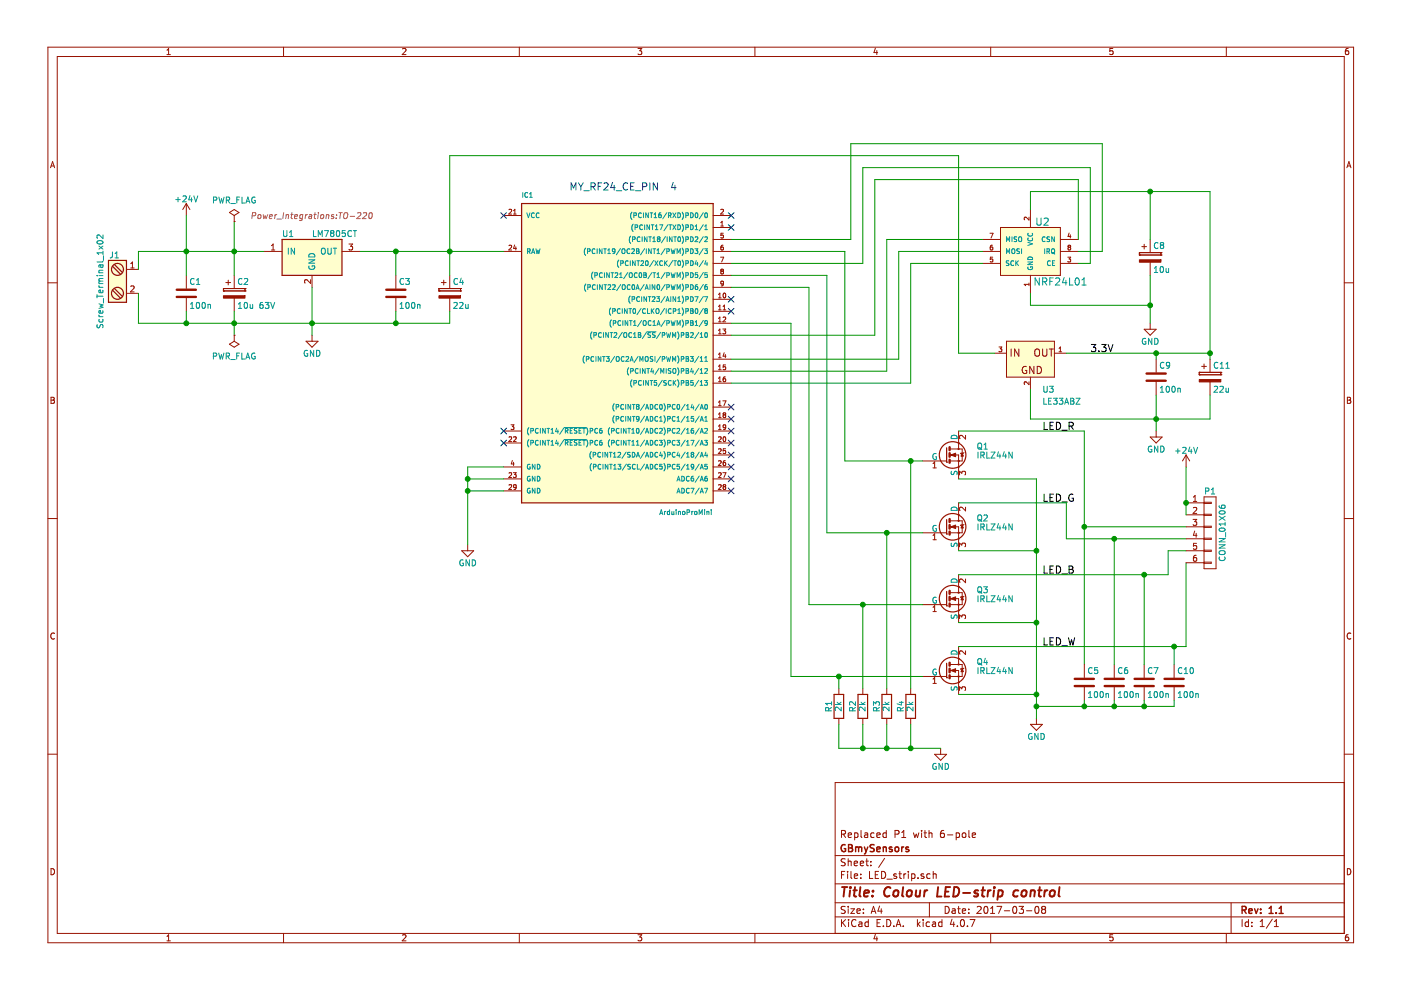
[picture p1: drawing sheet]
EESchema Schematic File Version 2
LIBS:LED_strip-rescue
LIBS:power
LIBS:device
LIBS:transistors
LIBS:conn
LIBS:linear
LIBS:regul
LIBS:74xx
LIBS:cmos4000
LIBS:adc-dac
LIBS:memory
LIBS:xilinx
LIBS:microcontrollers
LIBS:dsp
LIBS:microchip
LIBS:analog_switches
LIBS:motorola
LIBS:texas
LIBS:intel
LIBS:audio
LIBS:interface
LIBS:digital-audio
LIBS:philips
LIBS:display
LIBS:cypress
LIBS:siliconi
LIBS:opto
LIBS:atmel
LIBS:contrib
LIBS:valves
LIBS:mysensors_arduino
LIBS:mysensors_connectors
LIBS:mysensors_logic
LIBS:mysensors_mcu
LIBS:mysensors_memories
LIBS:mysensors_network
LIBS:mysensors_radios
LIBS:mysensors_regulators
LIBS:mysensors_security
LIBS:mysensors_sensors
LIBS:gbmylib
LIBS:LED_strip-cache
EELAYER 25 0
EELAYER END
$Descr A4 11693 8268
encoding utf-8
Sheet 1 1
Title "Colour LED-strip control"
Date "2017-03-08"
Rev "1.1"
Comp "GBmySensors"
Comment1 "Replaced P1 with 6-pole"
Comment2 ""
Comment3 ""
Comment4 ""
$EndDescr
$Comp
L ArduinoProMini IC1
U 1 1
P 5100 2900
F 0 "IC1" H 4350 4150 40  0000 L BNN
F 1 "ArduinoProMini" H 5500 1500 40  0000 L BNN
F 2 "mysensors_arduino:pro_mini" H 5100 2900 30  0001 C CIN
F 3 "" H 5100 2900 60  0000 C CNN
	1    5100 2900
	1    0    0    -1  
$EndComp
$Comp
L NRF24L01 U2
U 1 1
P 8600 2100
F 0 "U2" H 8700 2350 60  0000 C CNN
F 1 "NRF24L01" H 8850 1850 60  0000 C CNN
F 2 "mysensors_radios:NRF24L01" H 8600 1950 60  0001 C CNN
F 3 "" H 8600 1950 60  0000 C CNN
	1    8600 2100
	1    0    0    -1  
$EndComp
$Comp
L LP2950 U3
U 1 1
P 8600 3050
F 0 "U3" H 8700 2850 50  0000 L CNN
F 1 "LE33ABZ" H 8700 2750 50  0000 L CNN
F 2 "TO_SOT_Packages_THT:TO-92_Inline_Wide" H 8400 3300 50  0001 L CNN
F 3 "None" H 8600 3050 50  0001 L CNN
F 4 "Samtec" H 8200 2750 50  0001 L CNN "MF"
F 5 "None" H 8600 3050 50  0001 L CNN "Price"
F 6 "LE33ABZ" H 8750 2900 50  0001 L CNN "MP"
F 7 "Unavailable" H 8200 2850 50  0001 L CNN "Availability"
	1    8600 3050
	1    0    0    -1  
$EndComp
$Comp
L CP C8
U 1 1
P 9600 2150
F 0 "C8" H 9625 2250 50  0000 L CNN
F 1 "10u" H 9625 2050 50  0000 L CNN
F 2 "Capacitors_ThroughHole:C_Radial_D10_L13_P5" H 9638 2000 50  0001 C CNN
F 3 "" H 9600 2150 50  0000 C CNN
	1    9600 2150
	1    0    0    -1  
$EndComp
$Comp
L CP C11
U 1 1
P 10100 3150
F 0 "C11" H 10125 3250 50  0000 L CNN
F 1 "22u" H 10125 3050 50  0000 L CNN
F 2 "Capacitors_ThroughHole:C_Radial_D8_L13_P3.8" H 10138 3000 50  0001 C CNN
F 3 "" H 10100 3150 50  0000 C CNN
	1    10100 3150
	1    0    0    -1  
$EndComp
$Comp
L C C9
U 1 1
P 9650 3150
F 0 "C9" H 9675 3250 50  0000 L CNN
F 1 "100n" H 9675 3050 50  0000 L CNN
F 2 "Capacitors_ThroughHole:C_Rect_L13_W4_P10" H 9688 3000 50  0001 C CNN
F 3 "" H 9650 3150 50  0000 C CNN
	1    9650 3150
	1    0    0    -1  
$EndComp
$Comp
L GND #PWR01
U 1 1
P 9600 2700
F 0 "#PWR01" H 9600 2450 50  0001 C CNN
F 1 "GND" H 9600 2550 50  0000 C CNN
F 2 "" H 9600 2700 50  0000 C CNN
F 3 "" H 9600 2700 50  0000 C CNN
	1    9600 2700
	1    0    0    -1  
$EndComp
$Comp
L GND #PWR02
U 1 1
P 9650 3600
F 0 "#PWR02" H 9650 3350 50  0001 C CNN
F 1 "GND" H 9650 3450 50  0000 C CNN
F 2 "" H 9650 3600 50  0000 C CNN
F 3 "" H 9650 3600 50  0000 C CNN
	1    9650 3600
	1    0    0    -1  
$EndComp
Wire Wire Line
	6100 3100 7400 3100
Wire Wire Line
	7400 3100 7400 2000
Wire Wire Line
	7400 2000 8200 2000
Wire Wire Line
	6100 3000 7500 3000
Wire Wire Line
	7500 3000 7500 2100
Wire Wire Line
	7500 2100 8200 2100
Wire Wire Line
	6100 3200 7600 3200
Wire Wire Line
	7600 3200 7600 2200
Wire Wire Line
	7600 2200 8200 2200
Connection ~ 9600 2550
Wire Wire Line
	9600 2000 9600 1600
Wire Wire Line
	8600 1600 10100 1600
Wire Wire Line
	8600 1600 8600 1750
Wire Wire Line
	9000 2000 9000 1500
Wire Wire Line
	9000 1500 7300 1500
Wire Wire Line
	7300 1500 7300 2800
Wire Wire Line
	7300 2800 6100 2800
Wire Wire Line
	8900 2950 10100 2950
Wire Wire Line
	9650 2950 9650 3000
Wire Wire Line
	10100 1600 10100 3000
Connection ~ 9650 2950
Wire Wire Line
	8600 3250 8600 3500
Wire Wire Line
	8600 3500 10100 3500
Wire Wire Line
	9650 3300 9650 3600
Wire Wire Line
	10100 3500 10100 3300
Connection ~ 9650 3500
Connection ~ 9600 1600
Connection ~ 10100 2950
Text Label 9100 2950 0    60   ~ 0
3.3V
$Comp
L IRLZ44N-RESCUE-LED_strip Q1
U 1 1
P 7900 3800
F 0 "Q1" H 8150 3875 50  0000 L CNN
F 1 "IRLZ44N" H 8150 3800 50  0000 L CNN
F 2 "TO_SOT_Packages_THT:TO-220_Neutral123_Vertical" H 8150 3725 50  0001 L CIN
F 3 "" H 7900 3800 50  0000 L CNN
	1    7900 3800
	1    0    0    -1  
$EndComp
$Comp
L IRLZ44N-RESCUE-LED_strip Q2
U 1 1
P 7900 4400
F 0 "Q2" H 8150 4475 50  0000 L CNN
F 1 "IRLZ44N" H 8150 4400 50  0000 L CNN
F 2 "TO_SOT_Packages_THT:TO-220_Neutral123_Vertical" H 8150 4325 50  0001 L CIN
F 3 "" H 7900 4400 50  0000 L CNN
	1    7900 4400
	1    0    0    -1  
$EndComp
$Comp
L IRLZ44N-RESCUE-LED_strip Q3
U 1 1
P 7900 5000
F 0 "Q3" H 8150 5075 50  0000 L CNN
F 1 "IRLZ44N" H 8150 5000 50  0000 L CNN
F 2 "TO_SOT_Packages_THT:TO-220_Neutral123_Vertical" H 8150 4925 50  0001 L CIN
F 3 "" H 7900 5000 50  0000 L CNN
	1    7900 5000
	1    0    0    -1  
$EndComp
$Comp
L IRLZ44N-RESCUE-LED_strip Q4
U 1 1
P 7900 5600
F 0 "Q4" H 8150 5675 50  0000 L CNN
F 1 "IRLZ44N" H 8150 5600 50  0000 L CNN
F 2 "TO_SOT_Packages_THT:TO-220_Neutral123_Vertical" H 8150 5525 50  0001 L CIN
F 3 "" H 7900 5600 50  0000 L CNN
	1    7900 5600
	1    0    0    -1  
$EndComp
$Comp
L GND #PWR03
U 1 1
P 8650 6000
F 0 "#PWR03" H 8650 5750 50  0001 C CNN
F 1 "GND" H 8650 5850 50  0000 C CNN
F 2 "" H 8650 6000 50  0000 C CNN
F 3 "" H 8650 6000 50  0000 C CNN
	1    8650 6000
	1    0    0    -1  
$EndComp
Wire Wire Line
	8000 4000 8650 4000
Wire Wire Line
	8650 4000 8650 6000
Wire Wire Line
	8000 4600 8650 4600
Connection ~ 8650 4600
Wire Wire Line
	8000 5200 8650 5200
Connection ~ 8650 5200
Wire Wire Line
	8000 5800 8650 5800
Connection ~ 8650 5800
Wire Wire Line
	6100 2100 7050 2100
Wire Wire Line
	7050 2100 7050 3850
Wire Wire Line
	6100 2300 6900 2300
Wire Wire Line
	6900 2300 6900 4450
Wire Wire Line
	6100 2400 6750 2400
Wire Wire Line
	6750 2400 6750 5050
$Comp
L +24V #PWR04
U 1 1
P 9900 3900
F 0 "#PWR04" H 9900 3750 50  0001 C CNN
F 1 "+24V" H 9900 4040 50  0000 C CNN
F 2 "" H 9900 3900 50  0000 C CNN
F 3 "" H 9900 3900 50  0000 C CNN
	1    9900 3900
	1    0    0    -1  
$EndComp
Wire Wire Line
	8000 5400 9900 5400
Wire Wire Line
	9900 5400 9900 4700
Wire Wire Line
	8000 4800 9750 4800
Wire Wire Line
	9750 4800 9750 4600
Wire Wire Line
	9750 4600 9900 4600
Wire Wire Line
	8000 4200 8900 4200
Wire Wire Line
	8900 4200 8900 4500
Wire Wire Line
	8900 4500 9900 4500
Wire Wire Line
	8000 3600 9050 3600
Wire Wire Line
	9050 3600 9050 5550
Wire Wire Line
	9050 4400 9900 4400
Text Label 8700 3600 0    60   ~ 0
LED_R
Text Label 8700 4200 0    60   ~ 0
LED_G
Text Label 8700 4800 0    60   ~ 0
LED_B
Text Label 8700 5400 0    60   ~ 0
LED_W
$Comp
L GND #PWR05
U 1 1
P 3900 4550
F 0 "#PWR05" H 3900 4300 50  0001 C CNN
F 1 "GND" H 3900 4400 50  0000 C CNN
F 2 "" H 3900 4550 50  0000 C CNN
F 3 "" H 3900 4550 50  0000 C CNN
	1    3900 4550
	1    0    0    -1  
$EndComp
Wire Wire Line
	4200 3900 3900 3900
Wire Wire Line
	3900 3900 3900 4550
Wire Wire Line
	4200 4000 3900 4000
Connection ~ 3900 4000
Wire Wire Line
	4200 4100 3900 4100
Connection ~ 3900 4100
$Comp
L LM7805CT U1
U 1 1
P 2600 2150
F 0 "U1" H 2400 2350 50  0000 C CNN
F 1 "LM7805CT" H 2600 2350 50  0000 L CNN
F 2 "Power_Integrations:TO-220" H 2600 2500 50  0000 C CIN
F 3 "" H 2600 2150 50  0000 C CNN
	1    2600 2150
	1    0    0    -1  
$EndComp
$Comp
L +24V #PWR06
U 1 1
P 1550 1800
F 0 "#PWR06" H 1550 1650 50  0001 C CNN
F 1 "+24V" H 1550 1940 50  0000 C CNN
F 2 "" H 1550 1800 50  0000 C CNN
F 3 "" H 1550 1800 50  0000 C CNN
	1    1550 1800
	1    0    0    -1  
$EndComp
$Comp
L C C1
U 1 1
P 1550 2450
F 0 "C1" H 1575 2550 50  0000 L CNN
F 1 "100n" H 1575 2350 50  0000 L CNN
F 2 "Capacitors_ThroughHole:C_Rect_L13_W4_P10" H 1588 2300 50  0001 C CNN
F 3 "" H 1550 2450 50  0000 C CNN
	1    1550 2450
	1    0    0    -1  
$EndComp
$Comp
L CP C2
U 1 1
P 1950 2450
F 0 "C2" H 1975 2550 50  0000 L CNN
F 1 "10u 63V" H 1975 2350 50  0000 L CNN
F 2 "Capacitors_ThroughHole:C_Radial_D10_L13_P5" H 1988 2300 50  0001 C CNN
F 3 "" H 1950 2450 50  0000 C CNN
	1    1950 2450
	1    0    0    -1  
$EndComp
$Comp
L C C3
U 1 1
P 3300 2450
F 0 "C3" H 3325 2550 50  0000 L CNN
F 1 "100n" H 3325 2350 50  0000 L CNN
F 2 "Capacitors_ThroughHole:C_Rect_L13_W4_P10" H 3338 2300 50  0001 C CNN
F 3 "" H 3300 2450 50  0000 C CNN
	1    3300 2450
	1    0    0    -1  
$EndComp
$Comp
L CP C4
U 1 1
P 3750 2450
F 0 "C4" H 3775 2550 50  0000 L CNN
F 1 "22u" H 3775 2350 50  0000 L CNN
F 2 "Capacitors_ThroughHole:C_Radial_D8_L13_P3.8" H 3788 2300 50  0001 C CNN
F 3 "" H 3750 2450 50  0000 C CNN
	1    3750 2450
	1    0    0    -1  
$EndComp
$Comp
L GND #PWR07
U 1 1
P 2600 2800
F 0 "#PWR07" H 2600 2550 50  0001 C CNN
F 1 "GND" H 2600 2650 50  0000 C CNN
F 2 "" H 2600 2800 50  0000 C CNN
F 3 "" H 2600 2800 50  0000 C CNN
	1    2600 2800
	1    0    0    -1  
$EndComp
Wire Wire Line
	1150 2100 2200 2100
Connection ~ 1550 2100
Wire Wire Line
	1950 1850 1950 2300
Connection ~ 1950 2100
Wire Wire Line
	3000 2100 4200 2100
Wire Wire Line
	3300 2300 3300 2100
Connection ~ 3300 2100
Wire Wire Line
	3750 1300 3750 2300
Connection ~ 3750 2100
Wire Wire Line
	2600 2400 2600 2800
Wire Wire Line
	1550 2600 1550 2700
Wire Wire Line
	1150 2700 3750 2700
Connection ~ 2600 2700
Wire Wire Line
	1950 2600 1950 2800
Connection ~ 1950 2700
Wire Wire Line
	3750 2700 3750 2600
Wire Wire Line
	3300 2600 3300 2700
Connection ~ 3300 2700
Wire Wire Line
	8300 2950 8000 2950
Wire Wire Line
	8000 2950 8000 1300
Wire Wire Line
	8000 1300 3750 1300
NoConn ~ 4200 1800
NoConn ~ 6100 1800
NoConn ~ 6100 1900
NoConn ~ 6100 2500
NoConn ~ 6100 2600
NoConn ~ 6100 3400
NoConn ~ 6100 3500
NoConn ~ 6100 3600
NoConn ~ 6100 3700
NoConn ~ 6100 3800
NoConn ~ 6100 3900
NoConn ~ 6100 4000
NoConn ~ 6100 4100
NoConn ~ 4200 3600
NoConn ~ 4200 3700
$Comp
L C C5
U 1 1
P 9050 5700
F 0 "C5" H 9075 5800 50  0000 L CNN
F 1 "100n" H 9075 5600 50  0000 L CNN
F 2 "Capacitors_ThroughHole:C_Rect_L13_W4_P10" H 9088 5550 50  0001 C CNN
F 3 "" H 9050 5700 50  0000 C CNN
	1    9050 5700
	1    0    0    -1  
$EndComp
$Comp
L C C6
U 1 1
P 9300 5700
F 0 "C6" H 9325 5800 50  0000 L CNN
F 1 "100n" H 9325 5600 50  0000 L CNN
F 2 "Capacitors_ThroughHole:C_Rect_L13_W4_P10" H 9338 5550 50  0001 C CNN
F 3 "" H 9300 5700 50  0000 C CNN
	1    9300 5700
	1    0    0    -1  
$EndComp
$Comp
L C C7
U 1 1
P 9550 5700
F 0 "C7" H 9575 5800 50  0000 L CNN
F 1 "100n" H 9575 5600 50  0000 L CNN
F 2 "Capacitors_ThroughHole:C_Rect_L13_W4_P10" H 9588 5550 50  0001 C CNN
F 3 "" H 9550 5700 50  0000 C CNN
	1    9550 5700
	1    0    0    -1  
$EndComp
$Comp
L C C10
U 1 1
P 9800 5700
F 0 "C10" H 9825 5800 50  0000 L CNN
F 1 "100n" H 9825 5600 50  0000 L CNN
F 2 "Capacitors_ThroughHole:C_Rect_L13_W4_P10" H 9838 5550 50  0001 C CNN
F 3 "" H 9800 5700 50  0000 C CNN
	1    9800 5700
	1    0    0    -1  
$EndComp
Wire Wire Line
	9800 5550 9800 5400
Connection ~ 9800 5400
Wire Wire Line
	9550 5550 9550 4800
Connection ~ 9550 4800
Wire Wire Line
	9300 5550 9300 4500
Connection ~ 9300 4500
Connection ~ 9050 4400
Wire Wire Line
	8650 5900 9800 5900
Wire Wire Line
	9800 5900 9800 5850
Wire Wire Line
	9550 5850 9550 5900
Connection ~ 9550 5900
Wire Wire Line
	9300 5850 9300 5900
Connection ~ 9300 5900
Wire Wire Line
	9050 5850 9050 5900
Connection ~ 9050 5900
Connection ~ 8650 5900
Wire Wire Line
	1550 1800 1550 2300
Wire Wire Line
	9600 2300 9600 2700
Wire Wire Line
	8600 2450 8600 2550
Wire Wire Line
	8600 2550 9600 2550
$Comp
L PWR_FLAG #FLG08
U 1 1
P 1950 1850
F 0 "#FLG08" H 1950 1945 50  0001 C CNN
F 1 "PWR_FLAG" H 1950 2030 50  0000 C CNN
F 2 "" H 1950 1850 50  0000 C CNN
F 3 "" H 1950 1850 50  0000 C CNN
	1    1950 1850
	1    0    0    -1  
$EndComp
$Comp
L PWR_FLAG #FLG09
U 1 1
P 1950 2800
F 0 "#FLG09" H 1950 2895 50  0001 C CNN
F 1 "PWR_FLAG" H 1950 2980 50  0000 C CNN
F 2 "" H 1950 2800 50  0000 C CNN
F 3 "" H 1950 2800 50  0000 C CNN
	1    1950 2800
	-1   0    0    1   
$EndComp
Wire Wire Line
	7200 2200 7200 1400
Wire Wire Line
	7200 1400 9100 1400
Wire Wire Line
	9100 1400 9100 2200
Wire Wire Line
	9100 2200 9000 2200
Wire Wire Line
	6100 2000 7100 2000
Wire Wire Line
	7100 2000 7100 1200
Wire Wire Line
	7100 1200 9200 1200
Wire Wire Line
	9200 1200 9200 2100
Wire Wire Line
	9200 2100 9000 2100
Wire Wire Line
	7200 2200 6100 2200
Wire Wire Line
	6600 5650 6600 2700
Wire Wire Line
	6600 2700 6100 2700
Text Notes 4750 1600 0    60   ~ 0
MY_RF24_CE_PIN  4
$Comp
L Screw_Terminal_1x02 J1
U 1 1
P 950 2350
F 0 "J1" H 950 2600 50  0000 C TNN
F 1 "Screw_Terminal_1x02" V 800 2350 50  0000 C TNN
F 2 "mysensors_connectors:TerminalBlock2.54mmx2-kcswalter" H 950 2125 50  0001 C CNN
F 3 "" H 925 2350 50  0001 C CNN
	1    950  2350
	1    0    0    -1  
$EndComp
Wire Wire Line
	1150 2250 1150 2100
Wire Wire Line
	1150 2450 1150 2700
Connection ~ 1550 2700
$Comp
L R R1
U 1 1
P 7000 5900
F 0 "R1" V 7080 5900 50  0000 C CNN
F 1 "2k" V 7000 5900 50  0000 C CNN
F 2 "Resistors_ThroughHole:Resistor_Horizontal_RM10mm" V 6930 5900 50  0001 C CNN
F 3 "" H 7000 5900 50  0000 C CNN
	1    7000 5900
	-1   0    0    1   
$EndComp
$Comp
L R R2
U 1 1
P 7200 5900
F 0 "R2" V 7280 5900 50  0000 C CNN
F 1 "2k" V 7200 5900 50  0000 C CNN
F 2 "Resistors_ThroughHole:Resistor_Horizontal_RM10mm" V 7130 5900 50  0001 C CNN
F 3 "" H 7200 5900 50  0000 C CNN
	1    7200 5900
	-1   0    0    1   
$EndComp
$Comp
L R R3
U 1 1
P 7400 5900
F 0 "R3" V 7480 5900 50  0000 C CNN
F 1 "2k" V 7400 5900 50  0000 C CNN
F 2 "Resistors_ThroughHole:Resistor_Horizontal_RM10mm" V 7330 5900 50  0001 C CNN
F 3 "" H 7400 5900 50  0000 C CNN
	1    7400 5900
	-1   0    0    1   
$EndComp
$Comp
L R R4
U 1 1
P 7600 5900
F 0 "R4" V 7680 5900 50  0000 C CNN
F 1 "2k" V 7600 5900 50  0000 C CNN
F 2 "Resistors_ThroughHole:Resistor_Horizontal_RM10mm" V 7530 5900 50  0001 C CNN
F 3 "" H 7600 5900 50  0000 C CNN
	1    7600 5900
	-1   0    0    1   
$EndComp
$Comp
L GND #PWR010
U 1 1
P 7850 6250
F 0 "#PWR010" H 7850 6000 50  0001 C CNN
F 1 "GND" H 7850 6100 50  0000 C CNN
F 2 "" H 7850 6250 50  0000 C CNN
F 3 "" H 7850 6250 50  0000 C CNN
	1    7850 6250
	1    0    0    -1  
$EndComp
Wire Wire Line
	7050 3850 7700 3850
Wire Wire Line
	6900 4450 7700 4450
Wire Wire Line
	6750 5050 7700 5050
Wire Wire Line
	6600 5650 7700 5650
Wire Wire Line
	7000 5650 7000 5750
Connection ~ 7000 5650
Wire Wire Line
	7200 5050 7200 5750
Connection ~ 7200 5050
Wire Wire Line
	7400 4450 7400 5750
Connection ~ 7400 4450
Wire Wire Line
	7600 3850 7600 5750
Connection ~ 7600 3850
Wire Wire Line
	7000 6050 7000 6250
Wire Wire Line
	7600 6050 7600 6250
Wire Wire Line
	7200 6050 7200 6250
Wire Wire Line
	7400 6050 7400 6250
Wire Wire Line
	7000 6250 7850 6250
Connection ~ 7600 6250
Connection ~ 7400 6250
Connection ~ 7200 6250
$Comp
L CONN_01X06 P1
U 1 1
P 10100 4450
F 0 "P1" H 10100 4800 50  0000 C CNN
F 1 "CONN_01X06" V 10200 4450 50  0000 C CNN
F 2 "Connectors_Molex:Molex_NanoFit_1x06x2.50mm_Angled" H 10100 4450 50  0001 C CNN
F 3 "" H 10100 4450 50  0000 C CNN
	1    10100 4450
	1    0    0    -1  
$EndComp
Wire Wire Line
	9900 3900 9900 4300
Connection ~ 9900 4200
$EndSCHEMATC
